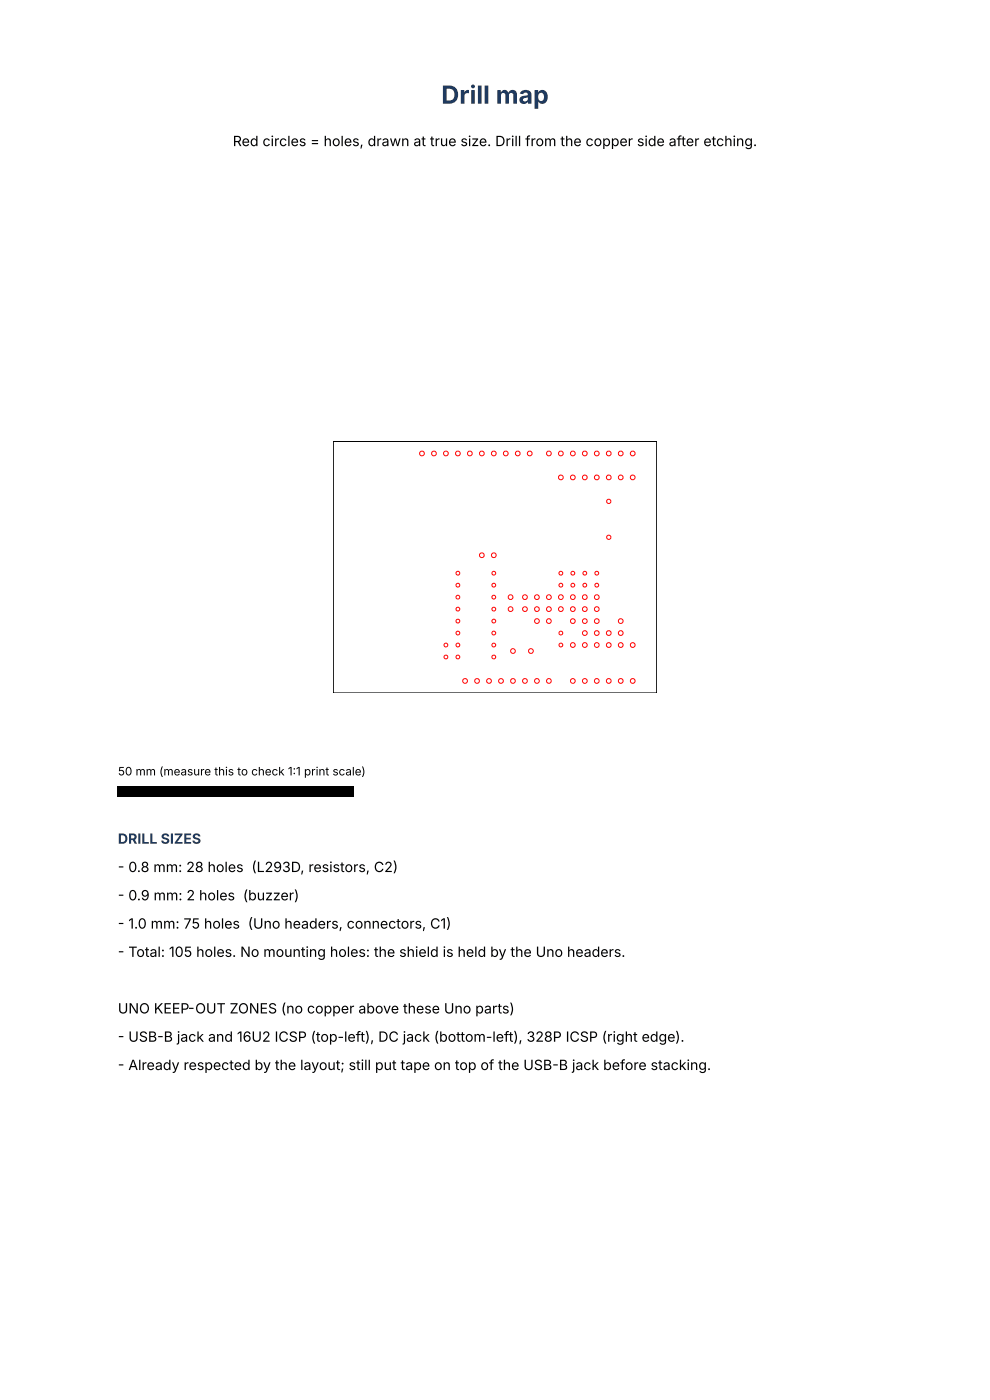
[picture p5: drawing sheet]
<svg xmlns="http://www.w3.org/2000/svg" width="210mm" height="297mm" viewBox="0 0 210 297" stroke-linecap="round" stroke-linejoin="round" font-family="sans-serif">
<g fill="none" stroke="#f00" stroke-width=".21">
<circle cx="89.5" cy="96.2" r=".5"/>
<circle cx="92" cy="96.2" r=".5"/>
<circle cx="94.6" cy="96.2" r=".5"/>
<circle cx="97.1" cy="96.2" r=".5"/>
<circle cx="99.7" cy="96.2" r=".5"/>
<circle cx="102.2" cy="96.2" r=".5"/>
<circle cx="104.7" cy="96.2" r=".5"/>
<circle cx="107.3" cy="96.2" r=".5"/>
<circle cx="109.8" cy="96.2" r=".5"/>
<circle cx="112.4" cy="96.2" r=".5"/>
<circle cx="116.4" cy="96.2" r=".5"/>
<circle cx="119" cy="96.2" r=".5"/>
<circle cx="121.5" cy="96.2" r=".5"/>
<circle cx="124.1" cy="96.2" r=".5"/>
<circle cx="126.6" cy="96.2" r=".5"/>
<circle cx="129.1" cy="96.2" r=".5"/>
<circle cx="131.7" cy="96.2" r=".5"/>
<circle cx="134.2" cy="96.2" r=".5"/>
<circle cx="102.2" cy="117.8" r=".5"/>
<circle cx="104.7" cy="117.8" r=".5"/>
<circle cx="119" cy="101.3" r=".5"/>
<circle cx="121.5" cy="101.3" r=".5"/>
<circle cx="124" cy="101.3" r=".5"/>
<circle cx="126.6" cy="101.3" r=".5"/>
<circle cx="129.1" cy="114" r=".45"/>
<circle cx="129.1" cy="101.3" r=".5"/>
<circle cx="129.1" cy="106.4" r=".45"/>
<circle cx="131.7" cy="101.3" r=".5"/>
<circle cx="134.2" cy="101.3" r=".5"/>
<circle cx="94.6" cy="136.8" r=".4"/>
<circle cx="94.6" cy="139.4" r=".4"/>
<circle cx="97.1" cy="129.2" r=".4"/>
<circle cx="97.1" cy="124.1" r=".4"/>
<circle cx="97.1" cy="136.8" r=".4"/>
<circle cx="97.1" cy="131.8" r=".4"/>
<circle cx="97.1" cy="139.4" r=".4"/>
<circle cx="97.1" cy="134.3" r=".4"/>
<circle cx="97.1" cy="121.6" r=".4"/>
<circle cx="97.1" cy="126.7" r=".4"/>
<circle cx="104.7" cy="129.2" r=".4"/>
<circle cx="104.7" cy="124.1" r=".4"/>
<circle cx="104.7" cy="136.8" r=".4"/>
<circle cx="104.7" cy="131.8" r=".4"/>
<circle cx="104.7" cy="121.6" r=".4"/>
<circle cx="104.7" cy="139.4" r=".4"/>
<circle cx="104.7" cy="134.3" r=".4"/>
<circle cx="104.7" cy="126.7" r=".4"/>
<circle cx="108.3" cy="129.2" r=".5"/>
<circle cx="108.3" cy="126.7" r=".5"/>
<circle cx="108.8" cy="138.1" r=".5"/>
<circle cx="111.3" cy="129.2" r=".5"/>
<circle cx="111.3" cy="126.7" r=".5"/>
<circle cx="112.6" cy="138.1" r=".5"/>
<circle cx="113.9" cy="129.2" r=".5"/>
<circle cx="113.9" cy="131.8" r=".5"/>
<circle cx="113.9" cy="126.7" r=".5"/>
<circle cx="116.4" cy="129.2" r=".5"/>
<circle cx="116.4" cy="126.7" r=".5"/>
<circle cx="116.4" cy="131.8" r=".5"/>
<circle cx="119" cy="129.2" r=".5"/>
<circle cx="119" cy="124.1" r=".4"/>
<circle cx="119" cy="136.8" r=".4"/>
<circle cx="119" cy="126.7" r=".5"/>
<circle cx="119" cy="121.6" r=".4"/>
<circle cx="119" cy="134.3" r=".4"/>
<circle cx="121.5" cy="124.1" r=".4"/>
<circle cx="121.5" cy="129.2" r=".5"/>
<circle cx="121.5" cy="121.6" r=".4"/>
<circle cx="121.5" cy="136.8" r=".5"/>
<circle cx="121.5" cy="126.7" r=".5"/>
<circle cx="121.5" cy="131.8" r=".5"/>
<circle cx="124" cy="129.2" r=".5"/>
<circle cx="124" cy="126.7" r=".5"/>
<circle cx="124" cy="136.8" r=".5"/>
<circle cx="124" cy="131.8" r=".5"/>
<circle cx="124" cy="124.1" r=".4"/>
<circle cx="124" cy="134.3" r=".5"/>
<circle cx="124.1" cy="121.6" r=".4"/>
<circle cx="126.6" cy="124.1" r=".4"/>
<circle cx="126.6" cy="129.2" r=".5"/>
<circle cx="126.6" cy="121.6" r=".4"/>
<circle cx="126.6" cy="126.7" r=".5"/>
<circle cx="126.6" cy="131.8" r=".5"/>
<circle cx="126.6" cy="136.8" r=".5"/>
<circle cx="126.6" cy="134.3" r=".5"/>
<circle cx="129.1" cy="136.8" r=".5"/>
<circle cx="129.1" cy="134.3" r=".5"/>
<circle cx="131.7" cy="136.8" r=".5"/>
<circle cx="131.7" cy="131.8" r=".5"/>
<circle cx="131.7" cy="134.3" r=".5"/>
<circle cx="134.2" cy="136.8" r=".5"/>
<circle cx="98.6" cy="144.5" r=".5"/>
<circle cx="101.2" cy="144.5" r=".5"/>
<circle cx="103.7" cy="144.5" r=".5"/>
<circle cx="106.3" cy="144.5" r=".5"/>
<circle cx="108.8" cy="144.5" r=".5"/>
<circle cx="111.3" cy="144.5" r=".5"/>
<circle cx="113.9" cy="144.5" r=".5"/>
<circle cx="116.4" cy="144.5" r=".5"/>
<circle cx="121.5" cy="144.5" r=".5"/>
<circle cx="124" cy="144.5" r=".5"/>
<circle cx="126.6" cy="144.5" r=".5"/>
<circle cx="129.1" cy="144.5" r=".5"/>
<circle cx="131.7" cy="144.5" r=".5"/>
<circle cx="134.2" cy="144.5" r=".5"/>
</g>
<path d="M70.7 93.7h68.6v53.3h-68.6z" fill="none" stroke="#000" stroke-width=".21"/>
<path d="M25 166.8h50v2.2h-50z" fill="#000" stroke="#000" stroke-width=".35"/>
<text font-size="5.3" fill="#1f3a5f" x="93.6" y="22">Drill map</text>
<g font-size="3">
<text x="49.4" y="31">Red circles = holes, drawn at true size. Drill from the copper side after etching.</text>
<text x="25" y="185">- 0.8 mm: 28 holes (L293D, resistors, C2)</text>
<text x="25" y="191">- 0.9 mm: 2 holes (buzzer)</text>
<text x="25" y="197">- 1.0 mm: 75 holes (Uno headers, connectors, C1)</text>
<text x="25" y="203">- Total: 105 holes. No mounting holes: the shield is held by the Uno headers.</text>
<text x="25" y="215">UNO KEEP-OUT ZONES (no copper above these Uno parts)</text>
<text x="25" y="221">- USB-B jack and 16U2 ICSP (top-left), DC jack (bottom-left), 328P ICSP (right edge).</text>
<text x="25" y="227">- Already respected by the layout; still put tape on top of the USB-B jack before stacking.</text>
</g>
<text font-size="3" fill="#1f3a5f" x="25" y="179">DRILL SIZES</text>
<text font-size="2.5" x="25" y="164.5">50 mm (measure this to check 1:1 print scale)</text>
</svg>
